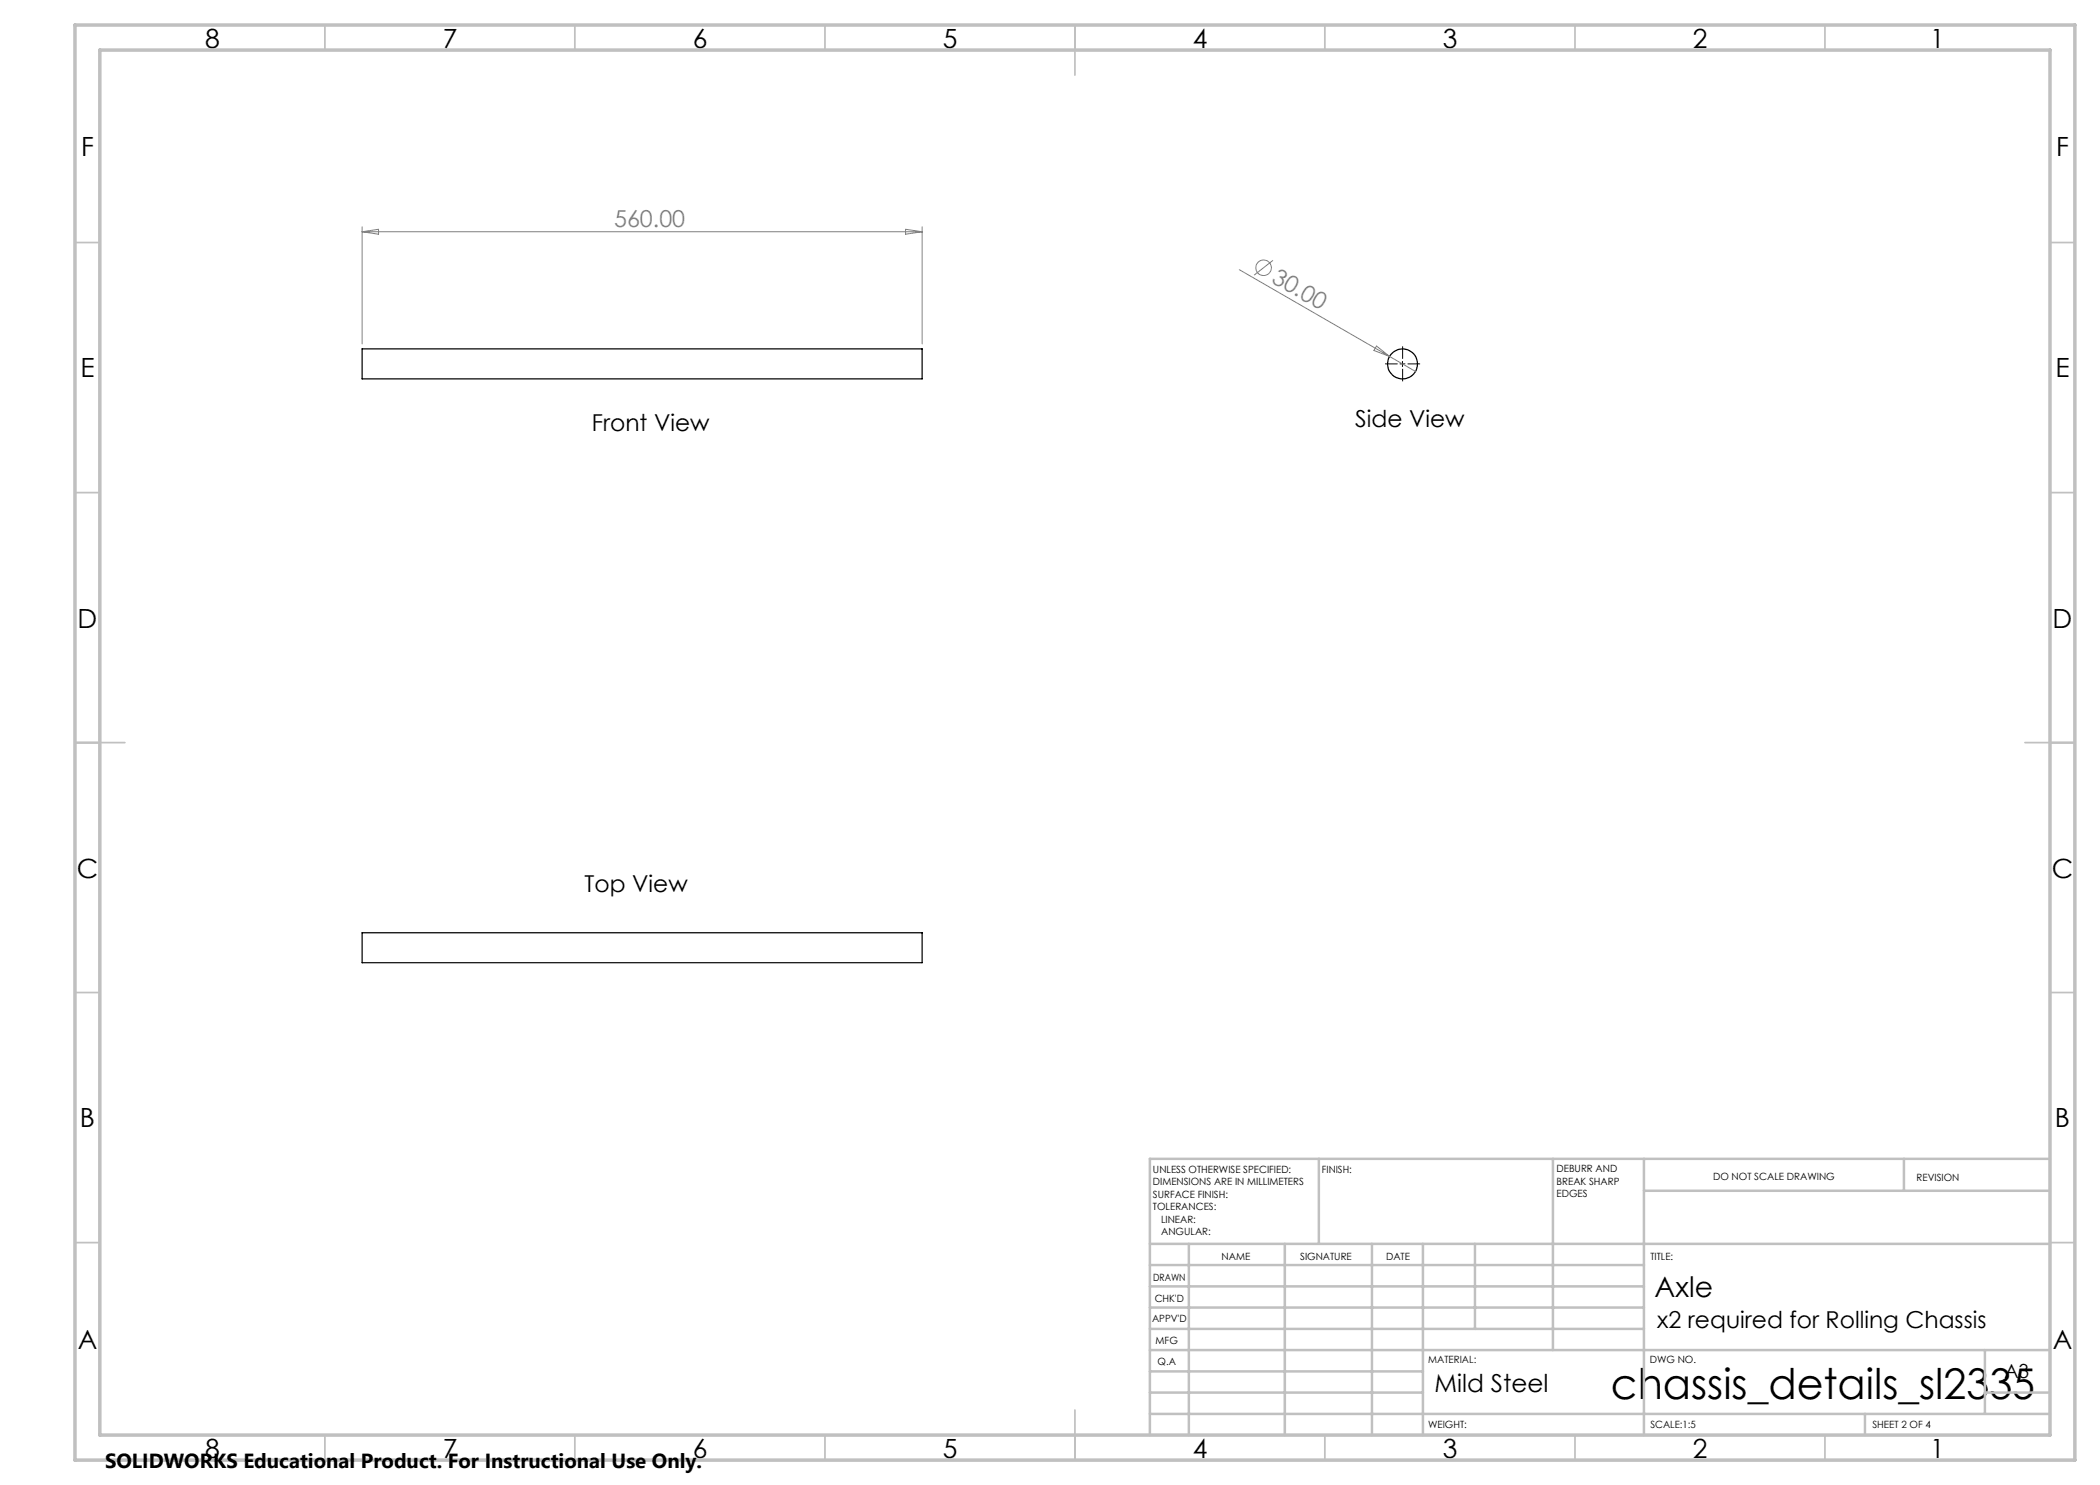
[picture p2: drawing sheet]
<svg xmlns="http://www.w3.org/2000/svg" width="420mm" height="297mm" viewBox="0 0 420 297" stroke-linecap="round" stroke-linejoin="round" font-family="sans-serif">
<g fill="none" stroke="#000" stroke-width=".25">
<path d="M72.4 69.8h112v6h-112zM72.4 186.5h112v6h-112z"/>
<circle cx="280.5" cy="72.8" r="2.99"/>
</g>
<g fill="none" stroke="#808080" stroke-width=".2">
<path d="M72.4 45.4v23.4M72.4 46.4h112M72.4 46.4l3.3-.5v.9zM181.1 45.9l3.3 .5-3.3 .4zM184.4 45.4v23.4M247.9 53.9l30 17.4M254.6 52.1l-3.8 2.9M275.3 69.2l2.6 2.1-3.1-1.2zM277.9 71.3l5.2 3"/>
<circle cx="252.7" cy="53.5" r="1.55"/>
</g>
<path d="M279.5 72.8h-2.5M280.5 71.8v-2.5M280.5 73.8v2.5M281.5 72.8h2.5" fill="none" stroke="#000" stroke-width=".2" stroke-dasharray="15.2 1.3 1.3 1.3" stroke-linecap="butt"/>
<path d="M280 72.8h1M280.5 72.3v1" fill="none" stroke="#000" stroke-width=".2"/>
<g fill="none" stroke="#c0c0c0" stroke-width=".35">
<path d="M65 5v5M115 5v5M165 5v5M215 5v10M265 5v5M315 5v5M365 5v5M15 48.5h5M410 48.5h5M15 98.5h5M410 98.5h5M15 148.5h10"/>
<path d="M405 148.5h10M15 198.5h5M410 198.5h5M15 248.5h5M410 248.5h5M65 287v5M115 287v5M165 287v5M215 282v10M265 287v5M315 287v5M365 287v5"/>
</g>
<g fill="none" stroke="#c0c0c0" stroke-width=".5">
<path d="M263.8 231.8v17M310.6 231.8v38.2M328.8 231.8v55.2M328.8 238.2h81.2M380.8 231.8v6.4M410 231.8h-180v55.2M230 248.8h180M230 257.3h98.8M230 253h98.8M237.8 248.8v38.2M257 248.8v38.2M274.4 248.8v38.2"/>
<path d="M284.6 248.8v38.2M295 248.8v17M230 265.8h98.8M230 261.5h98.8M230 278.5h54.6M230 274.3h54.6M230 270h180M397 278.5h13M397 270v12.8M230 282.8h180M373 282.8v4.2"/>
</g>
<path d="M15 5h400v287h-400zM20 10h390v277h-390z" fill="none" stroke="#c0c0c0" stroke-width=".7"/>
<text font-size="8.5" x="322.2" y="279.7">chassis_details_sl2335</text>
<text font-size="5.6" x="330.9" y="259.3">Axle</text>
<g font-size="5.3">
<text x="41" y="9.5">8</text>
<text x="88.5" y="9.5">7</text>
<text x="138.5" y="9.5">6</text>
<text x="188.5" y="9.5">5</text>
<text x="238.5" y="9.5">4</text>
<text x="288.5" y="9.5">3</text>
<text x="338.5" y="9.5">2</text>
<text x="386" y="9.5">1</text>
<text x="16.2" y="31.3">F</text>
<text x="411.2" y="31.3">F</text>
<text x="16.1" y="75.5">E</text>
<text x="411.1" y="75.5">E</text>
<text x="15.5" y="125.5">D</text>
<text x="410.5" y="125.5">D</text>
<text x="15.4" y="175.5">C</text>
<text x="410.4" y="175.5">C</text>
<text x="16" y="225.5">B</text>
<text x="411" y="225.5">B</text>
<text x="15.5" y="269.8">A</text>
<text x="410.5" y="269.8">A</text>
<text x="41" y="291.5">8</text>
<text x="88.5" y="291.5">7</text>
<text x="138.5" y="291.5">6</text>
<text x="188.5" y="291.5">5</text>
<text x="238.5" y="291.5">4</text>
<text x="288.5" y="291.5">3</text>
<text x="338.5" y="291.5">2</text>
<text x="386" y="291.5">1</text>
</g>
<text font-size="4.9" x="286.9" y="278.4">Mild Steel</text>
<g font-size="4.7" fill="#808080">
<text x="122.8" y="45.3">560.00</text>
<text x="254.1" y="56.3" transform="rotate(30 254.1 56.3)">30.00</text>
</g>
<g font-size="4.7">
<text x="118.4" y="86.1">Front View</text>
<text x="271" y="85.4">Side View</text>
<text x="116.9" y="178.4">Top View</text>
<text x="331.5" y="265.6">x2 required for Rolling Chassis</text>
</g>
<text font-size="4.1" x="21" y="293.7">SOLIDWORKS Educational Product. For Instructional Use Only.</text>
<text font-size="3.9" x="400.9" y="275.5">A3</text>
<g font-size="2">
<text x="230.6" y="234.6">UNLESS OTHERWISE SPECIFIED:</text>
<text x="230.6" y="237.1">DIMENSIONS ARE IN MILLIMETERS</text>
<text x="230.6" y="239.6">SURFACE FINISH:</text>
<text x="264.4" y="234.6">FINISH:</text>
<text x="311.3" y="234.5">DEBURR AND</text>
<text x="311.3" y="237">BREAK SHARP</text>
<text x="311.3" y="239.5">EDGES</text>
<text x="342.6" y="236">DO NOT SCALE DRAWING</text>
<text x="383.3" y="236.2">REVISION</text>
<text x="230.6" y="242.1">TOLERANCES:</text>
<text x="232.2" y="244.6">LINEAR:</text>
<text x="232.2" y="247.1">ANGULAR:</text>
<text x="244.3" y="252">NAME</text>
<text x="260" y="251.9">SIGNATURE</text>
<text x="277.2" y="251.9">DATE</text>
<text x="330.1" y="251.9">TITLE:</text>
<text x="230.6" y="256.1">DRAWN</text>
<text x="230.9" y="260.3">CHK'D</text>
<text x="230.4" y="264.4">APPV'D</text>
<text x="231.1" y="268.8">MFG</text>
<text x="231.5" y="273">Q.A</text>
<text x="285.6" y="272.5">MATERIAL:</text>
<text x="330" y="272.5">DWG NO.</text>
<text x="285.6" y="285.5">WEIGHT:</text>
<text x="330.1" y="285.6">SCALE:1:5</text>
<text x="374.5" y="285.6">SHEET 2 OF 4</text>
</g>
</svg>
